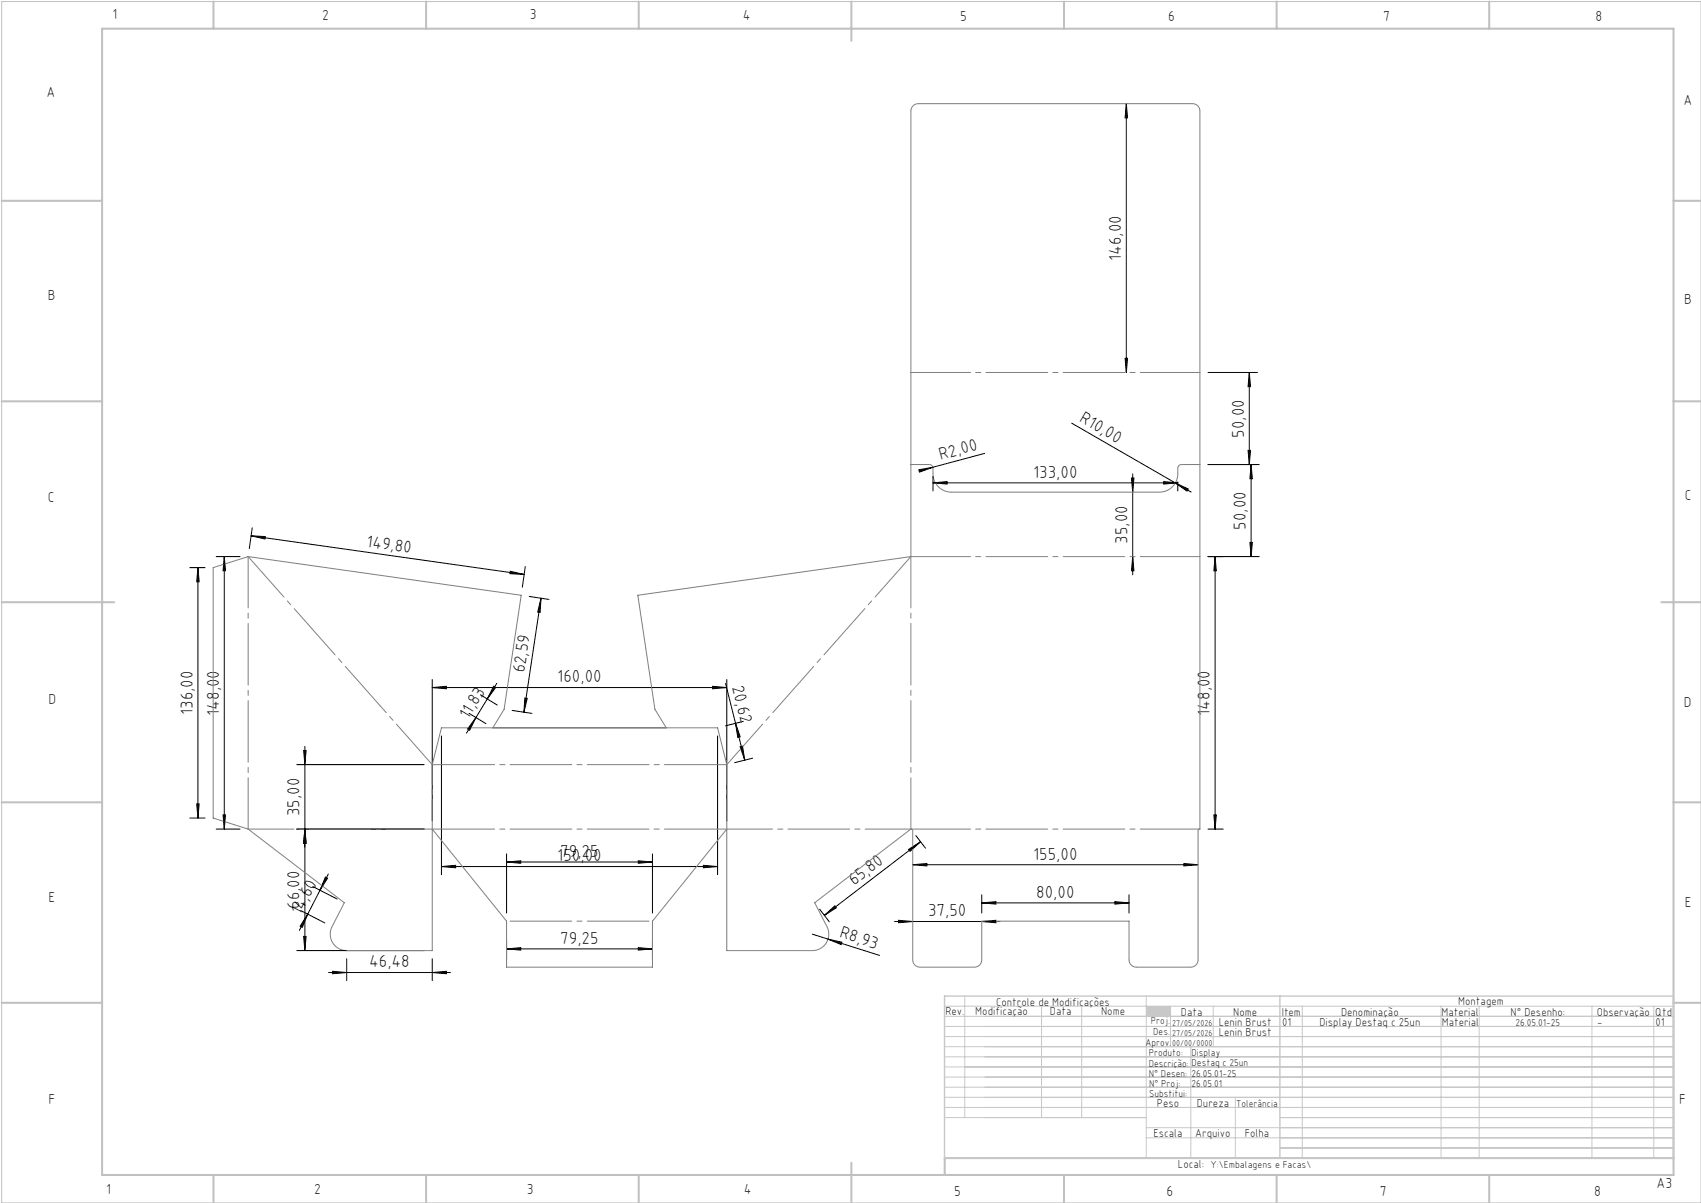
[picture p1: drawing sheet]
<svg xmlns="http://www.w3.org/2000/svg" width="420mm" height="297mm" viewBox="0 0 420 297" stroke-linecap="round" stroke-linejoin="round" font-family="sans-serif">
<path d="M.4 .4h419.6v296.6h-419.6z" fill="none" stroke="#c0c0c0" stroke-width=".25"/>
<g fill="none" stroke="#c0c0c0" stroke-width=".5">
<path d="M25.2 7.1h388v283h-388zM52.7 .4v6.7M105.2 .4v6.7M157.7 .4v6.7M210.2 .4v9.7M262.7 .4v6.7M315.2 .4v6.7M367.7 .4v6.7M.4 49.6h24.8M413.2 49.6h6.8M.4 99.1h24.8M413.2 99.1h6.8"/>
<path d="M.4 148.7h27.8M410.2 148.7h9.8M.4 198.1h24.8M413.2 198.1h6.8M.4 247.6h24.8M413.2 247.6h6.8M52.7 290.1v6.9M105.2 290.1v6.9M157.7 290.1v6.9M210.2 287.1v9.9M262.7 290.1v6.9M315.2 290.1v6.9"/>
<path d="M367.7 290.1v6.9M413.2 285.9h-179.9v4.2"/>
</g>
<g fill="none" stroke="#c3c8d2" stroke-width=".25">
<path d="M233.2 250.9h180M233.2 248.4h180M233.2 253.4h180M233.2 255.9h180M233.2 258.4h180M238.2 245.9v30M257.2 248.4v27.5M267.1 248.4v27.5M283 245.9v40M289 248.4v10M294 258.4v27.5M299.6 248.4v10"/>
<path d="M321.5 248.4v37.5M355.8 248.4v37.5M365.2 248.4v37.5M393.1 248.4v37.5M408.3 248.4v37.5M233.2 260.9h180M233.2 263.4h180M233.2 265.9h180M233.2 268.4h180M233.2 270.9h180M233.2 273.4h180M233.2 275.9h49.8"/>
<path d="M283 278.4h130.2M305 270.9v15M316 275.9h97.2M283 280.9h130.2M316 283.4h97.2"/>
</g>
<path d="M233.2 245.9h180v40h-180zM316 245.9v40" fill="none" stroke="#c3c8d2" stroke-width=".35"/>
<path d="M283 248.4h6v2.5h-6z" fill-rule="evenodd" fill="#c3c8d2"/>
<g fill="none" stroke="#000" stroke-width=".25">
<path d="M278.1 25.6l.3 3.5h-.6zM278.1 25.6v66.4M277.8 88.5h.6l-.3 3.5zM298.3 92h12.2M308.5 92v22.7M308.5 92l.3 3.5h-.6zM226.9 116l3.4-.6-3.3 1.2zM230.4 119.2l3.5-.3v.6zM230.4 117.6v3.6M230.4 119.2h60.4M243.1 111.9l-13.6 3.7M264.6 104.5l29.5 17"/>
<path d="M279.4 118h.6l-.3 3.5zM279.7 117v24.9M287.3 118.9l3.5 .3-3.5 .3zM290.2 119.2l3.2 1.5-.3 .5zM290.8 119v2.2M298.3 114.7h12.6M308.2 111.2h.6l-.3 3.5zM308.9 114.7v22.7M308.9 114.7l.3 3.5h-.6zM53.4 137.4h5.9M55.4 137.4l.3 3.5h-.6zM55.4 137.4v67.3"/>
<path d="M62 132.3l3.5 .2-.1 .6zM62 132.3l67.4 9.5M62.3 130.3l-.7 5.1M129.7 139.8l-.7 5.2M279.7 137.4l.3 3.5h-.6zM298.3 137.4h12.6M300 137.4l.3 3.5h-.6zM300 137.4v67.3M308.6 133.9h.6l-.3 3.5zM46.9 140.1h3.7M48.9 140.1v61.9M48.9 140.1l.3 3.5h-.6z"/>
<path d="M126 141l3.4 .8-3.5-.2zM130.7 147.3l4.9 .7M133.6 147.7l-4.2 28.1M133.6 147.7l-.2 3.5-.6-.1zM106.7 169.7l3.5-.3v.6zM106.7 167.7v35M106.7 169.7h72.8M115.8 176.1l4.2 2.5M117.5 177.2l-1.5 3.1-.6-.3zM118.6 171.5l4.2 2.6M121.9 169.4l.5 .3-2.1 2.9zM122.7 168.7l-7.5 12.3"/>
<path d="M126.5 175.4l4.8 .7M129.6 172.3l.6 .1-.8 3.4zM176 169.4l3.5 .3-3.5 .3zM179.2 168.8l4.7 18.9M179.5 167.7v35M181.6 178.6l1.2 3.3-.6 .1zM183.6 178.1l-4.5 1.1M48.6 198.5h.6l-.3 3.5zM73.3 188.8h31.4M75 185.3h.6l-.3 3.5zM75.3 184.3v50.4M109 181.7v34.2"/>
<path d="M177.2 181.7v34.2M182.7 184.3l.6-.1 .6 3.5zM185.8 187.2l-4.4 1.1M46.9 202h3.7M53.4 204.7h5.9M55.1 201.2h.6l-.3 3.5zM73.3 204.7h31.4M75.3 204.7l.3 3.5h-.6zM77.2 218.9l6 3.1M80.3 216.5l.6 .3-1.9 3zM81.1 215.8l-7.2 13.9M109 213.9l3.5-.3v.6z"/>
<path d="M109 213.9h68.2M125.1 212.8l3.5-.3v.6zM125.1 210.8v14.6M125.1 212.8h36M157.6 212.5l3.5 .3-3.5 .3zM161.1 210.8v14.6M173.7 213.6l3.5 .3-3.5 .3zM224.3 209.7l3-1.9-2.6 2.4zM225.4 213.5l3.5-.3v.6zM225.4 213.5h70.4M226.1 206.3l2.4 3.1M227.3 207.8l-23.8 18.2"/>
<path d="M292.3 213.2l3.5 .3-3.5 .3zM298.3 204.7h3.7M299.7 201.2h.6l-.3 3.5zM73.3 234.7h31.4M74.2 224.8l6 3.1M75 231.2h.6l-.3 3.5zM76 225.7l-1.4 3.2-.5-.2zM82.1 239.8l3.5 .3-3.5 .3zM85.6 236.7v5.4M106.7 236.7v5.4M125.1 234.3l3.5-.3v.6zM125.1 232.3v4.5"/>
<path d="M125.1 234.3h36M157.6 234l3.5 .3-3.5 .3zM161.1 232.3v4.5M200.6 230.6l16.6 5.3M202.4 224.5l2.4 3.1M203.5 226l2.6-2.4 .4 .5zM204.4 231.9l3.5 .7-.2 .6zM220.9 227.5h26M221.9 227.2l3.5 .3-3.5 .3zM242.4 222.9l3.5-.3v.6zM242.4 227.5l3.5-.3v.6zM242.4 220.9v4.5"/>
<path d="M242.4 222.9h36.4M275.3 222.6l3.5 .3-3.5 .3zM278.8 220.9v4.5M81.1 240.1h30.1M106.7 240.1l3.5-.3v.6z"/>
</g>
<path d="M224.9 114.7l5 .1 .5 .7v1.5a4.5 4.5 0 0 0 4.5 4.5h51.4a4.5 4.5 0 0 0 4.5-4.5v-1.5l.5-.7 5-.1M121.7 179.7l2.8-4.6 4.2-28.1-67.4-9.6-8.7 2.7v61.9l8.7 2.7 23.7 18.2-3 5.9a4.1 4.1 0 0 0 3.6 5.9h21.1v-30l18.4 22.7v11.4h36v-11.4l18.4-22.7v30h21.1a4.1 4.1 0 0 0 3.6-5.9l-3-5.9 23.7-18.2M164.5 179.7l-2.8-4.6-4.2-28.1 67.4-9.6v-110l.4-1.1 .6-.5 .8-.2 68.4 .1 .8 .6 .4 1.1v177.3l-.4 .1-.1 .3v31.9l-.2 .7-.6 .8-1 .3h-13.4l-1-.3-.5-.6-.3-.7v-9.8h-36.4v9.8l-.3 .7-.5 .6-1 .3h-13.4l-.8-.2-.8-.7-.2-.9v-31.9l-.4-.4M106.7 188.8l2.3-9.1h68.2l2.3 9.1M224.9 204.7h.1" fill="none" stroke="#808080" stroke-width=".25"/>
<path d="M61.3 204.7h45.4M224.9 204.7h-45.4" fill="none" stroke="#808080" stroke-width=".25" stroke-dasharray="15.2 1.3 1.3 1.3" stroke-dashoffset="3.9"/>
<path d="M61.3 137.4v67.3M224.9 137.4v67.3" fill="none" stroke="#808080" stroke-width=".25" stroke-dasharray="15.2 1.3 1.3 1.3" stroke-dashoffset="2.6"/>
<path d="M179.5 188.8h-72.8M106.7 204.7h72.8" fill="none" stroke="#808080" stroke-width=".25" stroke-dasharray="15.2 1.3 1.3 1.3" stroke-dashoffset="-.2"/>
<path d="M106.7 204.7v-15.9M179.5 204.7v-15.9" fill="none" stroke="#808080" stroke-width=".25" stroke-dasharray="15.2 1.3 1.3 1.3" stroke-dashoffset="8"/>
<path d="M106.7 188.8l-45.4-51.4M179.5 188.8l45.4-51.4" fill="none" stroke="#808080" stroke-width=".25" stroke-dasharray="15.2 1.3 1.3 1.3" stroke-dashoffset="1.9"/>
<path d="M125.1 227.4h36" fill="none" stroke="#808080" stroke-width=".25" stroke-dasharray="15.2 1.3 1.3 1.3" stroke-dashoffset="-.9"/>
<path d="M224.9 92h71.4M224.9 137.4h71.4M224.9 204.7h71.4" fill="none" stroke="#808080" stroke-width=".25" stroke-dasharray="15.2 1.3 1.3 1.3" stroke-dashoffset=".5"/>
<g fill="#000">
<path d="M226.9 116l3.4-.6-3.3 1.2zM290.2 119.2l3.2 1.5-.3 .5zM204.4 231.9l3.5 .7-.2 .6z"/>
<path d="M55.4 137.4l.3 3.5h-.6zM55.1 201.2h.6l-.3 3.5zM300 137.4l.3 3.5h-.6zM299.7 201.2h.6l-.3 3.5zM278.1 25.6l.3 3.5h-.6zM277.8 88.5h.6l-.3 3.5zM308.9 114.7l.3 3.5h-.6zM308.6 133.9h.6l-.3 3.5zM279.4 118h.6l-.3 3.5zM279.7 137.4l.3 3.5h-.6z"/>
<path d="M126 141l3.4 .8-3.5-.2zM62 132.3l3.5 .2-.1 .6z"/>
<path d="M117.5 177.2l-1.5 3.1-.6-.3zM121.9 169.4l.5 .3-2.1 2.9z"/>
<path d="M129.6 172.3l.6 .1-.8 3.4zM133.6 147.7l-.2 3.5-.6-.1z"/>
<path d="M182.7 184.3l.6-.1 .6 3.5zM181.6 178.6l1.2 3.3-.6 .1z"/>
<path d="M48.6 198.5h.6l-.3 3.5zM48.9 140.1l.3 3.5h-.6zM308.2 111.2h.6l-.3 3.5zM308.5 92l.3 3.5h-.6z"/>
<path d="M75.3 204.7l.3 3.5h-.6zM75 231.2h.6l-.3 3.5z"/>
<path d="M75.3 204.7l.3 3.5h-.6zM75 185.3h.6l-.3 3.5z"/>
<path d="M80.3 216.5l.6 .3-1.9 3zM76 225.7l-1.4 3.2-.5-.2z"/>
<path d="M173.7 213.6l3.5 .3-3.5 .3zM109 213.9l3.5-.3v.6z"/>
<path d="M292.3 213.2l3.5 .3-3.5 .3zM225.4 213.5l3.5-.3v.6z"/>
<path d="M125.1 234.3l3.5-.3v.6zM157.6 234l3.5 .3-3.5 .3zM125.1 212.8l3.5-.3v.6zM157.6 212.5l3.5 .3-3.5 .3zM106.7 169.7l3.5-.3v.6zM176 169.4l3.5 .3-3.5 .3zM242.4 222.9l3.5-.3v.6zM275.3 222.6l3.5 .3-3.5 .3zM221.9 227.2l3.5 .3-3.5 .3zM242.4 227.5l3.5-.3v.6zM230.4 119.2l3.5-.3v.6zM287.3 118.9l3.5 .3-3.5 .3z"/>
<path d="M203.5 226l2.6-2.4 .4 .5zM224.3 209.7l3-1.9-2.6 2.4z"/>
<path d="M82.1 239.8l3.5 .3-3.5 .3zM106.7 240.1l3.5-.3v.6z"/>
</g>
<g font-size="4.3">
<text x="276.8" y="64.4" transform="rotate(-90 276.8 64.4)">146,00</text>
<text x="266.3" y="104" transform="rotate(30 266.3 104)">R10,00</text>
<text x="232.2" y="113.6" transform="rotate(-15 232.2 113.6)">R2,00</text>
<text x="307.2" y="108.1" transform="rotate(-90 307.2 108.1)">50,00</text>
<text x="255.1" y="117.9">133,00</text>
<text x="307.6" y="130.8" transform="rotate(-90 307.6 130.8)">50,00</text>
<text x="90.3" y="135" transform="rotate(8 90.3 135)">149,80</text>
<text x="278.4" y="134.2" transform="rotate(-90 278.4 134.2)">35,00</text>
<text x="129.5" y="166.3" transform="rotate(-81 129.5 166.3)">62,59</text>
<text x="137.6" y="168.5">160,00</text>
<text x="180.7" y="169.6" transform="rotate(76 180.7 169.6)">20,62</text>
<text x="47.6" y="176.5" transform="rotate(-90 47.6 176.5)">136,00</text>
<text x="54.1" y="176.7" transform="rotate(-90 54.1 176.7)">148,00</text>
<text x="115.7" y="177.7" transform="rotate(-59 115.7 177.7)">11,83</text>
<text x="298.7" y="176.7" transform="rotate(-90 298.7 176.7)">148,00</text>
<text x="74" y="201.5" transform="rotate(-90 74 201.5)">35,00</text>
<text x="137.6" y="212.7">150,00</text>
<text x="138.4" y="211.5">79,25</text>
<text x="255.1" y="212.2">155,00</text>
<text x="210.9" y="218.8" transform="rotate(-37 210.9 218.8)">65,80</text>
<text x="255.9" y="221.6">80,00</text>
<text x="74" y="224.4" transform="rotate(-90 74 224.4)">66,00</text>
<text x="74.3" y="226.2" transform="rotate(-63 74.3 226.2)">14,60</text>
<text x="229.2" y="226.2">37,50</text>
<text x="138.4" y="233">79,25</text>
<text x="207.1" y="231.4" transform="rotate(18 207.1 231.4)">R8,93</text>
<text x="91.1" y="238.8">46,48</text>
</g>
<g font-size="3.6">
<text x="27.8" y="4.8">1</text>
<text x="79.5" y="4.9">2</text>
<text x="130.8" y="4.8">3</text>
<text x="183.4" y="4.9">4</text>
<text x="237.1" y="5.1">5</text>
<text x="288.4" y="5.2">6</text>
<text x="341.5" y="5.1">7</text>
<text x="394" y="5.2">8</text>
<text x="11.5" y="24">A</text>
<text x="415.7" y="25.8">A</text>
<text x="11.8" y="74.1">B</text>
<text x="415.8" y="75.1">B</text>
<text x="11.8" y="124">C</text>
<text x="416" y="123.5">C</text>
<text x="12" y="173.7">D</text>
<text x="415.8" y="174.7">D</text>
<text x="12" y="222.6">E</text>
<text x="416" y="223.9">E</text>
<text x="12" y="272.6">F</text>
<text x="414.6" y="272.6">F</text>
<text x="409" y="293.3">A3</text>
<text x="26.2" y="294.8">1</text>
<text x="77.6" y="294.8">2</text>
<text x="130.1" y="294.8">3</text>
<text x="183.7" y="294.7">4</text>
<text x="235.6" y="295.2">5</text>
<text x="288" y="295.2">6</text>
<text x="340.7" y="295.2">7</text>
<text x="393.6" y="295.2">8</text>
</g>
<g font-size="2.9">
<text x="240.8" y="250.6">Modificação</text>
<text x="259.2" y="250.6">Data</text>
<text x="271.9" y="250.6">Nome</text>
<text x="290.9" y="288.4">Local:</text>
</g>
<g font-size="2.8">
<text x="233.4" y="250.6">Rev.</text>
<text x="246" y="248.4">Controle de Modificações</text>
<text x="291.6" y="250.8">Data</text>
<text x="304.5" y="250.8">Nome</text>
<text x="316.5" y="250.9">Item</text>
<text x="331.1" y="250.9">Denominação</text>
<text x="355.9" y="250.9">Material</text>
<text x="360.1" y="248.2">Montagem</text>
<text x="373" y="250.9">N° Desenho:</text>
<text x="394.3" y="250.9">Observação</text>
<text x="408.7" y="250.9">Qtd</text>
<text x="300.9" y="253.3">Lenin Brust</text>
<text x="300.9" y="255.8">Lenin Brust</text>
<text x="316.6" y="253.3">01</text>
<text x="325.8" y="253.3">Display Destaq c 25un</text>
<text x="356" y="253.3">Material</text>
<text x="394.4" y="253.3">-</text>
<text x="408.8" y="253.3">01</text>
<text x="285.6" y="273.3">Peso</text>
<text x="295.5" y="273.3">Dureza</text>
<text x="284.8" y="280.8">Escala</text>
<text x="295.1" y="280.8">Arquivo</text>
<text x="307.3" y="280.8">Folha</text>
</g>
<g font-size="2.5">
<text x="284.1" y="252.9">Proj.</text>
<text x="284.8" y="255.5">Des.</text>
<text x="374.2" y="253.3">26.05.01-25</text>
<text x="282.8" y="258.3">Aprov.</text>
<text x="283.7" y="263.3">Descrição:</text>
<text x="283.7" y="260.8">Produto:</text>
<text x="294.2" y="263.3">Destaq c 25un</text>
<text x="294.2" y="260.8">Display</text>
<text x="283.7" y="265.9">N° Desen:</text>
<text x="283.7" y="268.3">N° Proj:</text>
<text x="294.2" y="268.3">26.05.01</text>
<text x="294.2" y="265.8">26.05.01-25</text>
<text x="283.7" y="270.9">Substitui:</text>
<text x="305.2" y="273.3">Tolerância</text>
<text x="298.9" y="288.4">Y:\Embalagens e Facas\</text>
</g>
<g font-size="2.1">
<text x="289.4" y="253.3">27/05/2026</text>
<text x="289.4" y="255.8">27/05/2026</text>
<text x="289.4" y="258.3">00/00/0000</text>
</g>
</svg>
